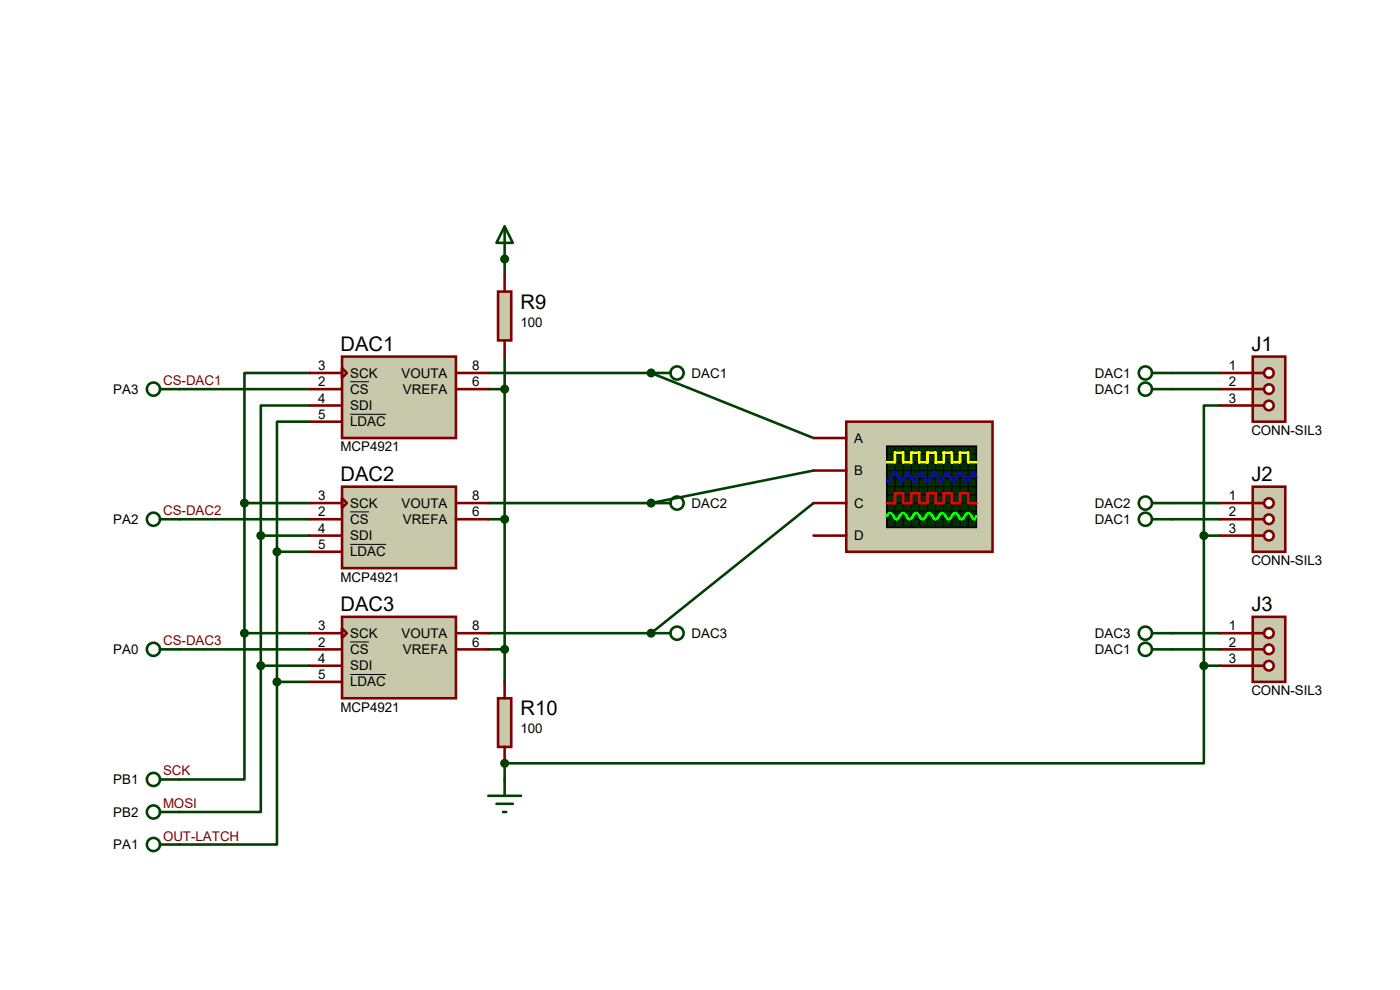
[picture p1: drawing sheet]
<svg xmlns="http://www.w3.org/2000/svg" width="297mm" height="210mm" viewBox="0 0 297 210" stroke-linecap="round" stroke-linejoin="round" font-family="sans-serif">
<g fill="none" stroke="#004000" stroke-width=".55">
<path d="M65.7 79.1h-13.8v27.6M107.1 75.6v6.9h-3.5M38.1 82.5h27.6M65.7 86h-10.4v27.6M65.7 89.5h-6.9v27.6M38.1 110.2h27.6M51.9 106.7h13.8M51.9 106.7v27.6M55.3 113.6h10.4M55.3 113.6v27.6M58.8 117.1h6.9M58.8 117.1v27.6"/>
<path d="M103.6 110.2h3.5v34.5M38.1 137.8h27.6M51.9 134.3v31.1h-13.8M51.9 134.3h13.8M103.6 137.8h3.5M55.3 141.2v31.1h-17.2M55.3 141.2h10.4M58.8 144.7v34.5h-20.7M58.8 144.7h6.9M107.1 161.9v3.5"/>
</g>
<circle cx="107.1" cy="161.9" r=".28" fill="#004000"/>
<path d="M103.6 79.1h34.5" fill="none" stroke="#004000" stroke-width=".55"/>
<circle cx="138.1" cy="79.1" r=".28" fill="#004000"/>
<path d="M138.1 79.1l34.5 13.8M103.6 106.7h34.5" fill="none" stroke="#004000" stroke-width=".55"/>
<circle cx="138.1" cy="106.7" r=".28" fill="#004000"/>
<path d="M172.6 99.8l-34.5 6.9M103.6 134.3h34.5" fill="none" stroke="#004000" stroke-width=".55"/>
<circle cx="138.1" cy="134.3" r=".28" fill="#004000"/>
<path d="M107.1 54.9v3.5M172.6 106.7l-34.5 27.6" fill="none" stroke="#004000" stroke-width=".55"/>
<circle cx="107.1" cy="54.9" r=".28" fill="#004000"/>
<path d="M248.5 79.1h10.4M107.1 82.5v27.7M248.5 82.5h10.4M258.9 86h-3.5v27.6M248.5 106.7h10.4M248.5 110.2h10.4M255.4 113.6h3.5M255.4 113.6v27.6M248.5 134.3h10.4M248.5 137.8h10.4M255.4 141.2v20.7h-148.3M255.4 141.2h3.5" fill="none" stroke="#004000" stroke-width=".55"/>
<path d="M72.6 130.9h24.1v17.2h-24.1z" fill="#c8c8aa" stroke="#800000" stroke-width=".55"/>
<path d="M65.7 134.3h6.9M65.7 137.8h6.9M72.6 133.3l1 1-1 1zM96.7 134.3h6.9M96.7 137.8h6.9M65.7 141.2h6.9M65.7 144.7h6.9" fill="none" stroke="#800000" stroke-width=".55"/>
<path d="M74.3 136.2h4M74.3 143.1h7.6" fill="none" stroke="#000" stroke-width=".21"/>
<g fill="none" stroke="#004000" stroke-width=".55">
<path d="M33.9 82.5h4.2M33.9 110.2h4.2M33.9 137.8h4.2M33.9 172.3h4.2M33.9 165.4h4.2M33.9 179.2h4.2"/>
<circle cx="32.6" cy="82.5" r="1.4"/>
<circle cx="32.6" cy="110.2" r="1.4"/>
<circle cx="32.6" cy="137.8" r="1.4"/>
<circle cx="32.6" cy="165.4" r="1.4"/>
<circle cx="32.6" cy="172.3" r="1.4"/>
<circle cx="32.6" cy="179.2" r="1.4"/>
</g>
<path d="M72.6 103.3h24.1v17.2h-24.1z" fill="#c8c8aa" stroke="#800000" stroke-width=".55"/>
<path d="M65.7 106.7h6.9M65.7 110.2h6.9M65.7 113.6h6.9M65.7 117.1h6.9M72.6 105.7l1 1-1 1zM96.7 106.7h6.9M96.7 110.2h6.9" fill="none" stroke="#800000" stroke-width=".55"/>
<path d="M74.3 108.6h4M74.3 115.5h7.6" fill="none" stroke="#000" stroke-width=".21"/>
<path d="M72.6 75.6h24.1v17.3h-24.1z" fill="#c8c8aa" stroke="#800000" stroke-width=".55"/>
<path d="M65.7 79.1h6.9M72.6 78.1l1 1-1 1zM96.7 79.1h6.9M65.7 82.5h6.9M65.7 86h6.9M65.7 89.5h6.9M96.7 82.5h6.9" fill="none" stroke="#800000" stroke-width=".55"/>
<path d="M74.3 81h4M74.3 87.9h7.6" fill="none" stroke="#000" stroke-width=".21"/>
<g fill="#004000" stroke="#004000" stroke-width=".55">
<circle cx="51.9" cy="134.3" r=".68"/>
<circle cx="51.9" cy="106.7" r=".68"/>
<circle cx="55.3" cy="141.2" r=".68"/>
<circle cx="55.3" cy="113.6" r=".68"/>
<circle cx="58.8" cy="144.7" r=".68"/>
<circle cx="58.8" cy="117.1" r=".68"/>
<circle cx="107.1" cy="110.2" r=".68"/>
</g>
<path d="M105.7 61.8h2.8v10.4h-2.8z" fill="#c8c8aa" stroke="#800000" stroke-width=".55"/>
<path d="M107.1 58.4v3.4M107.1 72.2v3.4" fill="none" stroke="#800000" stroke-width=".55"/>
<path d="M105.7 148.1h2.8v10.4h-2.8z" fill="#c8c8aa" stroke="#800000" stroke-width=".55"/>
<path d="M107.1 144.7v3.4M107.1 158.5v3.4" fill="none" stroke="#800000" stroke-width=".55"/>
<g fill="#004000" stroke="#004000" stroke-width=".55">
<circle cx="107.1" cy="137.8" r=".68"/>
<circle cx="107.1" cy="82.5" r=".68"/>
<circle cx="107.1" cy="161.9" r=".68"/>
</g>
<g fill="none" stroke="#004000" stroke-width=".55">
<path d="M107.1 48l1.7 3.5h-3.5zM107.1 48v6.9M138.1 79.1h4.1M138.1 106.7h4.1M138.1 134.3h4.1M103.6 168.8h6.9M105.3 170.5h3.5M106.7 172.3h.7M107.1 165.4v3.4"/>
<circle cx="143.6" cy="79.1" r="1.4"/>
<circle cx="143.6" cy="106.7" r="1.4"/>
<circle cx="143.6" cy="134.3" r="1.4"/>
</g>
<path d="M179.5 89.5h31.1v27.6h-31.1z" fill="#c8c8aa" stroke="#800000" stroke-width=".55"/>
<path d="M188.1 94.7h19v17.2h-19z" fill="#003000" stroke="#000" stroke-width=".34"/>
<g fill="none" stroke="#000" stroke-width=".21">
<path d="M188.1 99.8h19.1M188.1 96.4h19.1M188.1 98.1h19.1M189.9 94.7v17.2M191.6 94.7v17.2M193.3 94.7l.1 17.2M195 94.7l.1 17.2M196.8 94.7v17.2M198.5 94.7v17.2M200.2 94.7v17.2M201.9 94.7l.1 17.2M203.7 94.7v17.2"/>
<path d="M205.4 94.7v17.2M188.1 101.5h19.1M188.1 105h19.1M188.1 106.7h19.1M188.1 108.5h19.1M188.1 110.2h19.1M188.1 103.3h19.1"/>
</g>
<path d="M188.1 98.1h1.8v-2.1h1.7v2.1h1.7v-2.1h1.7v2.1h1.8v-2.1h1.7v2.1h1.7v-2.1h1.7v2.1h1.8v-2.1h1.7v2.1h1.7" fill="none" stroke="#ff0" stroke-width=".55"/>
<path d="M188.1 106.7h1.8v-2.1h1.7v2.1h1.7v-2.1h1.7v2.1h1.8v-2.1h1.7v2.1h1.7v-2.1h1.7v2.1h1.8v-2.1h1.7v2.1h1.7" fill="none" stroke="#f00" stroke-width=".55"/>
<path d="M207.1 101.2l-.7-1-1.3 2-1.4-2-1.4 2-1.4-2-1.4 2-1.3-2-1.4 2-1.4-2-1.4 2-1.4-2-1.3 2-1.4-2-1.4 2-.4-.3" fill="none" stroke="#00f" stroke-width=".55"/>
<path d="M188.1 109.5a.7 .7 0 0 1 .7-.7 .7 .7 0 0 1 .7 .7 .68 .68 0 0 0 .7 .7 .68 .68 0 0 0 .7-.7 .7 .7 0 0 1 .7-.7 .7 .7 0 0 1 .7 .7 .7 .7 0 0 0 .7 .7 .7 .7 0 0 0 .7-.7 .68 .68 0 0 1 .7-.7 .68 .68 0 0 1 .6 .7 .7 .7 0 0 0 .7 .7 .7 .7 0 0 0 .7-.7 .68 .68 0 0 1 .7-.7 .68 .68 0 0 1 .7 .7 .7 .7 0 0 0 .7 .7 .7 .7 0 0 0 .7-.7 .7 .7 0 0 1 .7-.7 .7 .7 0 0 1 .7 .7 .68 .68 0 0 0 .7 .7 .68 .68 0 0 0 .6-.7 .7 .7 0 0 1 .7-.7 .7 .7 0 0 1 .7 .7 .68 .68 0 0 0 .7 .7 .68 .68 0 0 0 .7-.7 .7 .7 0 0 1 .7-.7 .7 .7 0 0 1 .7 .7l.4 .5 .3 .2 .3-.7" fill="none" stroke="#0f0" stroke-width=".55"/>
<path d="M172.6 92.9h6.9M172.6 99.8h6.9M172.6 106.7h6.9M172.6 113.6h6.9" fill="none" stroke="#800000" stroke-width=".55"/>
<g fill="#004000" stroke="#004000" stroke-width=".55">
<circle cx="138.1" cy="79.1" r=".68"/>
<circle cx="138.1" cy="106.7" r=".68"/>
<circle cx="138.1" cy="134.3" r=".68"/>
<circle cx="107.1" cy="54.9" r=".68"/>
</g>
<path d="M265.8 75.6h6.9v13.9h-6.9z" fill="#c8c8aa" stroke="#800000" stroke-width=".55"/>
<path d="M265.8 79.1h2.4" fill="none" stroke="#800000" stroke-width=".55"/>
<circle cx="269.2" cy="79.1" r="1.02" fill="#fff" stroke="#800000" stroke-width=".55"/>
<path d="M265.8 82.5h2.4" fill="none" stroke="#800000" stroke-width=".55"/>
<circle cx="269.2" cy="82.5" r="1.02" fill="#fff" stroke="#800000" stroke-width=".55"/>
<path d="M265.8 86h2.4" fill="none" stroke="#800000" stroke-width=".55"/>
<circle cx="269.2" cy="86" r="1.02" fill="#fff" stroke="#800000" stroke-width=".55"/>
<path d="M258.9 79.1h6.9M258.9 82.5h6.9M258.9 86h6.9" fill="none" stroke="#800000" stroke-width=".55"/>
<path d="M265.8 103.3h6.9v13.8h-6.9z" fill="#c8c8aa" stroke="#800000" stroke-width=".55"/>
<path d="M265.8 106.7h2.4" fill="none" stroke="#800000" stroke-width=".55"/>
<circle cx="269.2" cy="106.7" r="1.02" fill="#fff" stroke="#800000" stroke-width=".55"/>
<path d="M265.8 110.2h2.4" fill="none" stroke="#800000" stroke-width=".55"/>
<circle cx="269.2" cy="110.2" r="1.02" fill="#fff" stroke="#800000" stroke-width=".55"/>
<path d="M265.8 113.6h2.4" fill="none" stroke="#800000" stroke-width=".55"/>
<circle cx="269.2" cy="113.6" r="1.02" fill="#fff" stroke="#800000" stroke-width=".55"/>
<path d="M258.9 106.7h6.9M258.9 110.2h6.9M258.9 113.6h6.9" fill="none" stroke="#800000" stroke-width=".55"/>
<path d="M265.8 130.9h6.9v13.8h-6.9z" fill="#c8c8aa" stroke="#800000" stroke-width=".55"/>
<path d="M265.8 134.3h2.4" fill="none" stroke="#800000" stroke-width=".55"/>
<circle cx="269.2" cy="134.3" r="1.02" fill="#fff" stroke="#800000" stroke-width=".55"/>
<path d="M265.8 137.8h2.4" fill="none" stroke="#800000" stroke-width=".55"/>
<circle cx="269.2" cy="137.8" r="1.02" fill="#fff" stroke="#800000" stroke-width=".55"/>
<path d="M265.8 141.2h2.4" fill="none" stroke="#800000" stroke-width=".55"/>
<circle cx="269.2" cy="141.2" r="1.02" fill="#fff" stroke="#800000" stroke-width=".55"/>
<path d="M258.9 134.3h6.9M258.9 137.8h6.9M258.9 141.2h6.9" fill="none" stroke="#800000" stroke-width=".55"/>
<g fill="none" stroke="#004000" stroke-width=".55">
<path d="M244.4 79.1h4.1M244.4 82.5h4.1M244.4 106.7h4.1M244.4 110.2h4.1M244.4 134.3h4.1M244.4 137.8h4.1"/>
<circle cx="243" cy="79.1" r="1.4"/>
<circle cx="243" cy="82.5" r="1.4"/>
<circle cx="243" cy="110.2" r="1.4"/>
<circle cx="243" cy="106.7" r="1.4"/>
<circle cx="243" cy="134.3" r="1.4"/>
<circle cx="243" cy="137.8" r="1.4"/>
</g>
<g fill="#004000" stroke="#004000" stroke-width=".55">
<circle cx="255.4" cy="113.6" r=".68"/>
<circle cx="255.4" cy="141.2" r=".68"/>
</g>
<g font-size="4.3">
<text x="110.4" y="65.5">R9</text>
<text x="72.3" y="74.5">DAC1</text>
<text x="265.5" y="74.5">J1</text>
<text x="72.3" y="102.1">DAC2</text>
<text x="265.5" y="102.1">J2</text>
<text x="72.3" y="129.7">DAC3</text>
<text x="265.5" y="129.7">J3</text>
<text x="110.4" y="151.7">R10</text>
</g>
<g font-size="2.8">
<text x="110.4" y="69.3">100</text>
<text x="24" y="83.5">PA3</text>
<text x="67.5" y="78.5">3</text>
<text x="67.5" y="82">2</text>
<text x="74.3" y="80.1">SCK</text>
<text x="74.3" y="83.5">CS</text>
<text x="85.2" y="80.1">VOUTA</text>
<text x="85.5" y="83.5">VREFA</text>
<text x="100.2" y="78.5">8</text>
<text x="100.2" y="82">6</text>
<text x="146.7" y="80.1">DAC1</text>
<text x="232.3" y="80.1">DAC1</text>
<text x="232.3" y="83.5">DAC1</text>
<text x="260.7" y="78.5">1</text>
<text x="260.7" y="82">2</text>
<text x="67.5" y="85.4">4</text>
<text x="67.5" y="88.9">5</text>
<text x="74.3" y="87">SDI</text>
<text x="260.7" y="85.4">3</text>
<text x="72.3" y="95.8">MCP4921</text>
<text x="74.3" y="90.4">LDAC</text>
<text x="181.2" y="93.9">A</text>
<text x="265.5" y="92.3">CONN-SIL3</text>
<text x="181.2" y="100.8">B</text>
<text x="67.5" y="106.1">3</text>
<text x="74.3" y="107.7">SCK</text>
<text x="85.2" y="107.7">VOUTA</text>
<text x="100.2" y="106.1">8</text>
<text x="146.7" y="107.7">DAC2</text>
<text x="181.2" y="107.7">C</text>
<text x="232.3" y="107.7">DAC2</text>
<text x="260.7" y="106.1">1</text>
<text x="24" y="111.1">PA2</text>
<text x="67.5" y="109.6">2</text>
<text x="67.5" y="113">4</text>
<text x="74.3" y="111.1">CS</text>
<text x="85.5" y="111.1">VREFA</text>
<text x="100.2" y="109.6">6</text>
<text x="232.3" y="111.1">DAC1</text>
<text x="260.7" y="109.6">2</text>
<text x="260.7" y="113">3</text>
<text x="67.5" y="116.5">5</text>
<text x="74.3" y="114.6">SDI</text>
<text x="74.3" y="118">LDAC</text>
<text x="181.2" y="114.6">D</text>
<text x="265.5" y="119.9">CONN-SIL3</text>
<text x="72.3" y="123.4">MCP4921</text>
<text x="67.5" y="133.7">3</text>
<text x="67.5" y="137.2">2</text>
<text x="74.3" y="135.3">SCK</text>
<text x="85.2" y="135.3">VOUTA</text>
<text x="100.2" y="133.7">8</text>
<text x="100.2" y="137.2">6</text>
<text x="146.7" y="135.3">DAC3</text>
<text x="232.3" y="135.3">DAC3</text>
<text x="260.7" y="133.7">1</text>
<text x="260.7" y="137.2">2</text>
<text x="24" y="138.7">PA0</text>
<text x="67.5" y="140.6">4</text>
<text x="74.3" y="138.7">CS</text>
<text x="74.3" y="142.2">SDI</text>
<text x="85.5" y="138.7">VREFA</text>
<text x="232.3" y="138.7">DAC1</text>
<text x="260.7" y="140.6">3</text>
<text x="67.5" y="144.1">5</text>
<text x="74.3" y="145.6">LDAC</text>
<text x="265.5" y="147.5">CONN-SIL3</text>
<text x="72.3" y="151">MCP4921</text>
<text x="110.4" y="155.6">100</text>
<text x="24" y="166.3">PB1</text>
<text x="24" y="173.2">PB2</text>
<text x="24" y="180.1">PA1</text>
</g>
<g font-size="2.8" fill="#800000">
<text x="34.6" y="81.7">CS-DAC1</text>
<text x="34.6" y="109.3">CS-DAC2</text>
<text x="34.6" y="136.9">CS-DAC3</text>
<text x="34.6" y="164.5">SCK</text>
<text x="34.6" y="171.4">MOSI</text>
<text x="34.6" y="178.3">OUT-LATCH</text>
</g>
</svg>
